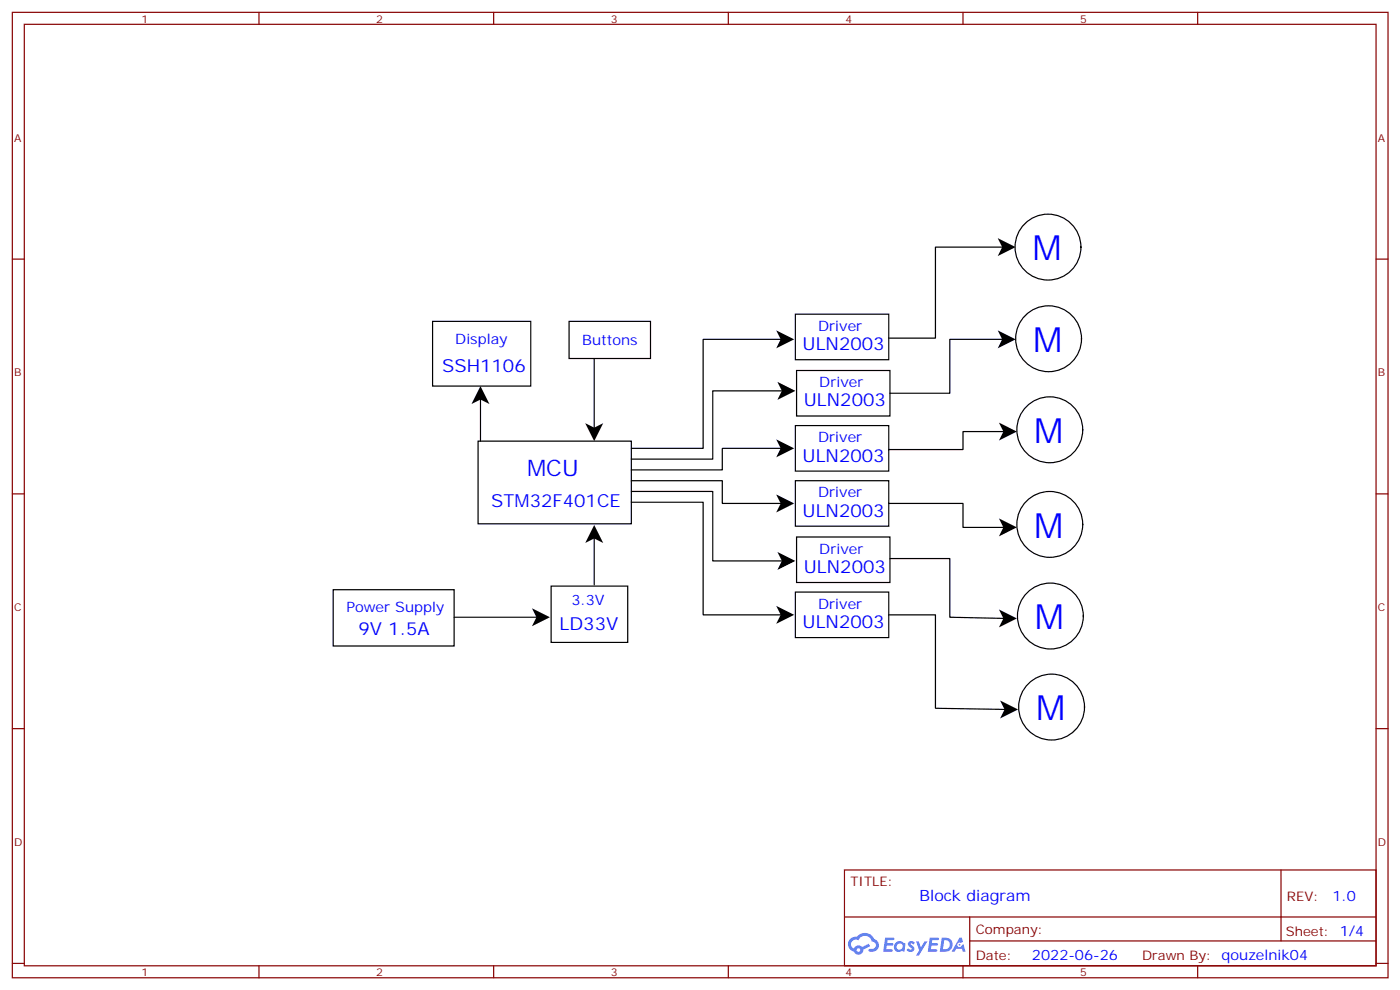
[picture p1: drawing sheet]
<svg xmlns="http://www.w3.org/2000/svg" width="413mm" height="292mm" viewBox="0 0 413 292" stroke-linecap="round" stroke-linejoin="round" font-family="sans-serif">
<g fill="none" stroke="#870000" stroke-width=".35">
<path d="M3.6 3.6h405.4v284.4h-405.4zM7.2 7.2h398.2v277.2h-398.2zM76.3 3.6v3.6M145.5 3.6v3.6M214.6 3.6v3.6M283.7 3.6v3.6M352.9 3.6v3.6M3.6 76.3h3.6M405.4 76.3h3.6M3.6 145.5h3.6M405.4 145.5h3.6M3.6 214.6h3.6"/>
<path d="M405.4 214.6h3.6M248.8 256.2h156.6v28.2h-156.6zM377.4 256.2v20.9M248.8 270.1h156.5M285.7 277.1h119.6M285.7 270.1v14.1M3.6 283.7h3.6M76.3 284.4v3.6M145.5 284.4v3.6M214.6 284.4v3.6M283.7 284.4v3.6M352.9 284.4v3.6"/>
<path d="M405.4 283.7h3.6"/>
</g>
<g fill="#5487ff">
<path d="M267.8 277.4a1.22 1.22 0 0 1 1.7 .3l-.4 .5a.47 .47 0 0 0-.3-.4 .47 .47 0 0 0-.5 .2l.2 .3a1.14 1.14 0 0 1 .7 1.7 1.14 1.14 0 0 1-1.9 0l-.2-.2 .5-.5 .7 .4a.29 .29 0 0 0 .4-.3 .29 .29 0 0 0-.3-.3 1.04 1.04 0 0 1-.6-1.7z"/>
<path d="M260.8 276.2h2.4l.3 .1-.1 .5-1.9 .1-.1 .9h1.5l.4 .3-.4 .4h-1.6l-.2 1.1h1.8l.1 .3-.1 .4h-2.7z"/>
<path d="M274 276.2h2.3l.3 .1-.1 .5-1.8 .1-.1 .9h1.5l.3 .3-.4 .4h-1.6l-.1 1.1h1.7l.2 .3-.2 .4h-2.6z"/>
<path d="M282.7 276.2h.7l.3 1.2-.6 .3a.69 .69 0 0 0-1 .3 .69 .69 0 0 0 .5 1 .69 .69 0 0 0 .8-.7l.5-.2 .6 2.2h-.8l-.2-.9h-1.8l-.5 .9h-.8z"/>
<path d="M269.9 277.2h.8l.6 1.9 1.1-1.9h.9l-2.6 4.2h-.8l.9-1.5z"/>
<path d="M277.5 276.2l-.6 4.1h1.3a2.11 2.11 0 0 0 2.5-2.1 2.11 2.11 0 0 0-2.5-2zM278.2 276.9a1.39 1.39 0 0 1 1.7 1.4 1.39 1.39 0 0 1-1.8 1.3h-.3z"/>
<path d="M263.8 277.8a1.54 1.54 0 0 0-.1 2.1 1.54 1.54 0 0 0 2.2 .2l.6 .2 .3-2.3-.2-.2-.4-.1a1.49 1.49 0 0 0-2.4 .1zM264.1 278.8a.94 .94 0 0 1 1.8 0 .94 .94 0 0 1-1.8 0z"/>
<path d="M250.5 276.5a2.18 2.18 0 0 0 1.1 3.7 1.44 1.44 0 0 0 1.6 1 1.44 1.44 0 0 0 1.2-1.5l2-1-.5-.8-1.9 1a1.47 1.47 0 0 0-2.4 .5 1.39 1.39 0 0 1-.7-2 1.39 1.39 0 0 1 2-.5 2.12 2.12 0 0 1 2.2-1.3 2.12 2.12 0 0 1 1.9 1.7 1.14 1.14 0 0 1 1.1 1.4 1.14 1.14 0 0 1-1.7 .8 .43 .43 0 0 0-.5 .3 .43 .43 0 0 0 .4 .5 1.98 1.98 0 0 0 2.5-1.2 1.98 1.98 0 0 0-1.2-2.5 3.1 3.1 0 0 0-5.3-.7l-.9 .1zM252.4 279.8a.55 .55 0 0 1 1.1 0 .55 .55 0 0 1-1.1 0z"/>
<circle cx="282.7" cy="278.3" r=".26"/>
</g>
<g fill="none" stroke="#000" stroke-width=".35">
<path d="M295.7 72.8h-20.1v26.8h-13.7M127.5 94.7h28.9v19h-28.9zM167.7 94.7h24v10.9h-24zM230.5 99.9h-23.3v32.1h-21.2M234.4 92.5h27.5v13.4h-27.5zM295.7 99.9h-15.8v15.9h-17.7M141.6 117.6v12.3M175.1 105.6v21.2M230.8 115.1h-20.8v20.1h-24M234.7 109.1h27.5v13.4h-27.5zM140.9 129.9h45.1v24.4h-45.1zM230.8 132h-18v6.4h-26.8"/>
<path d="M234.4 125.3h27.5v13.4h-27.5zM296.4 127.1h-12.7v5.3h-21.8M175.1 157.1v15.2M186 141.6h26.8v6.7h17.3M186 144.7h24v20.5h20.8M186 147.9h21.2v33.2h22.9M234.4 141.6h27.5v13.4h-27.5zM234.7 158.2h27.5v13.4h-27.5zM261.9 148.3h21.8v7h13.1l.3-.3M98.2 173.7h35.6v16.6h-35.6zM162.4 172.6h22.6v16.6h-22.6zM234.4 174.4h27.5v13.4h-27.5z"/>
<path d="M262.2 164.5h17.7v17.3l16.2 .3M133.8 181.8h25.4M261.9 181.1h13.7v27.5l21.2 .4"/>
<circle cx="308.8" cy="72.8" r="9.7"/>
<circle cx="309" cy="99.8" r="9.7"/>
<circle cx="309.3" cy="126.6" r="9.7"/>
<circle cx="309.3" cy="154.4" r="9.7"/>
<circle cx="309.5" cy="181.4" r="9.7"/>
<circle cx="309.8" cy="208.2" r="9.7"/>
</g>
<g fill="#000">
<path d="M294 70.1l5.3 2.7-5.3 2.6 1.3-2.6zM228.7 97.3l5.3 2.6-5.3 2.7 1.3-2.7zM294 97.3l5.3 2.6-5.3 2.7 1.3-2.7zM141.6 113.7l2.6 5.3-2.6-1.3-2.7 1.3zM229.1 112.5l5.3 2.6-5.3 2.7 1.3-2.7zM172.4 124.6l2.7 1.4 2.6-1.4-2.6 5.3zM228.7 129.4l5.3 2.6-5.3 2.7 1.3-2.7zM294.3 124.5l5.3 2.6-5.3 2.7 1.3-2.7zM175.1 154.6l2.6 5.3-2.6-1.3-2.7 1.3zM228.7 145.6l5.3 2.7-5.3 2.6 1.3-2.6zM294.3 152.7l5.3 2.6-5.3 2.7 1.3-2.7zM229.1 162.6l5.3 2.6-5.3 2.7 1.3-2.7z"/>
<path d="M156.7 179.1l5.3 2.7-5.3 2.6 1.4-2.6zM228.7 178.4l5.3 2.7-5.3 2.6 1.3-2.6zM294.3 179.5l5.3 2.6-5.3 2.7 1.3-2.7zM294.7 206.3l5.3 2.7-5.3 2.6 1.3-2.6z"/>
</g>
<g font-size="10.2" fill="#00f">
<text x="304.2" y="76.7">M</text>
<text x="304.4" y="103.6">M</text>
<text x="304.7" y="130.5">M</text>
<text x="304.7" y="158.3">M</text>
<text x="304.9" y="185.3">M</text>
<text x="305.3" y="212.1">M</text>
</g>
<text font-size="6.7" fill="#00f" x="155.3" y="140.2">MCU</text>
<g font-size="5.3" fill="#00f">
<text x="236.5" y="103.1">ULN2003</text>
<text x="130.3" y="109.5">SSH1106</text>
<text x="236.8" y="119.7">ULN2003</text>
<text x="236.5" y="135.9">ULN2003</text>
<text x="144.7" y="149.3">STM32F401CE</text>
<text x="236.5" y="152.2">ULN2003</text>
<text x="236.8" y="168.7">ULN2003</text>
<text x="164.9" y="185.7">LD33V</text>
<text x="236.5" y="185">ULN2003</text>
<text x="105.6" y="187.1">9V 1.5A</text>
</g>
<text font-size="4.6" fill="#00f" x="270.9" y="265.3">Block diagram</text>
<g font-size="4.2" fill="#00f">
<text x="134.2" y="101.4">Display</text>
<text x="171.6" y="101.7">Buttons</text>
<text x="241.1" y="97.5">Driver</text>
<text x="241.4" y="114.1">Driver</text>
<text x="241.1" y="130.3">Driver</text>
<text x="241.1" y="146.5">Driver</text>
<text x="241.4" y="163.1">Driver</text>
<text x="168.4" y="178.3">3.3V</text>
<text x="241.1" y="179.3">Driver</text>
<text x="102.1" y="180.4">Power Supply</text>
<text x="392.6" y="265.5">1.0</text>
<text x="304.1" y="282.9">2022-06-26</text>
</g>
<g font-size="3.9" fill="#800">
<text x="250.6" y="260.8">TITLE:</text>
<text x="379.2" y="265.5">REV:</text>
<text x="287.5" y="275">Company:</text>
<text x="378.9" y="275.6">Sheet: 1/4</text>
<text x="287.5" y="282.7">Date:</text>
<text x="336.5" y="282.8">Drawn By: qouzelnik04</text>
</g>
<g font-size="3.2" fill="#800">
<text x="41.7" y="6.6">1</text>
<text x="110.9" y="6.6">2</text>
<text x="180" y="6.6">3</text>
<text x="249.2" y="6.6">4</text>
<text x="318.3" y="6.6">5</text>
<text x="4.2" y="41.7">A</text>
<text x="406" y="41.7">A</text>
<text x="4.2" y="110.9">B</text>
<text x="406" y="110.9">B</text>
<text x="4.2" y="180">C</text>
<text x="406" y="180">C</text>
<text x="4.2" y="249.2">D</text>
<text x="406" y="249.2">D</text>
<text x="41.7" y="287.4">1</text>
<text x="110.9" y="287.4">2</text>
<text x="180" y="287.4">3</text>
<text x="249.2" y="287.4">4</text>
<text x="318.3" y="287.4">5</text>
</g>
</svg>
